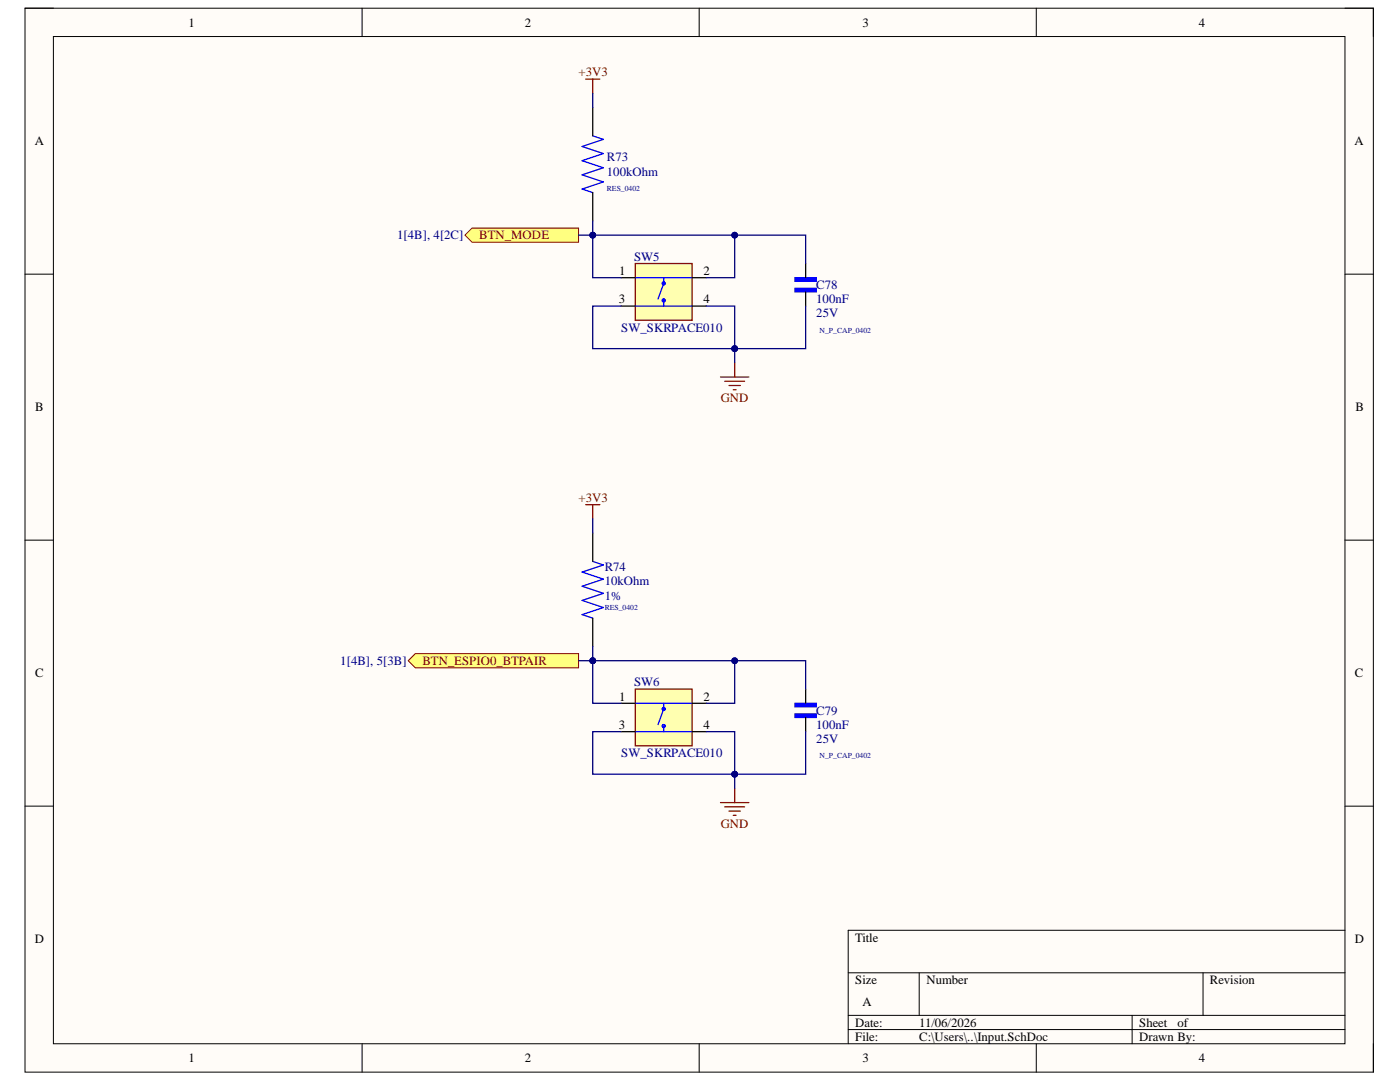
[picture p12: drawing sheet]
<svg xmlns="http://www.w3.org/2000/svg" width="279mm" height="216mm" viewBox="0 0 279 216" stroke-linecap="round" stroke-linejoin="round" font-family="sans-serif">
<path d="M5 1.6h269.1v212.3h-269.1z" fill-rule="evenodd" fill="#fffcf8"/>
<path d="M5 1.6h269.1v212.3h-269.1z" fill="none" stroke="#000" stroke-width=".2"/>
<path d="M10.7 7.3h257.7v201h-257.7z" fill-rule="evenodd" fill="#fffcf8"/>
<g fill="none" stroke="#000" stroke-width=".2">
<path d="M5 1.6h5.7M10.7 7.3h257.7v201h-257.7zM72.3 1.6v5.7M139.5 1.6v5.7M206.8 1.6v5.7M268.4 1.6h5.7v5.7M5 54.7h5.7M268.4 54.7h5.7M5 107.8h5.7M268.4 107.8h5.7M5 160.9h5.7M268.4 160.9h5.7"/>
<path d="M169.3 194.1h99.1M183.4 194.1v8.5M240.1 194.1v8.5M268.4 185.6h-99.1v22.7M72.3 208.3v5.6M139.5 208.3v5.6M169.3 202.6h99.1M169.3 205.4h99.1M206.8 208.3v5.6M225.9 202.6v5.7M274.1 208.3v5.6"/>
</g>
<path d="M126.8 52.6h11.3v11.3h-11.3z" fill-rule="evenodd" fill="#ffffb0"/>
<path d="M126.8 52.6h11.3v11.3h-11.3z" fill="none" stroke="#800000" stroke-width=".25"/>
<g fill="none" stroke="#00f" stroke-width=".25">
<path d="M126.8 55.4h11.3M132.5 55.4v1.1l-1.2 3.2M132.5 59.9v1.2M126.8 61.1h11.3"/>
<circle cx="132.5" cy="56.5" r=".28"/>
<circle cx="132.5" cy="59.9" r=".28"/>
</g>
<path d="M124 55.4h2.8M138.1 55.4h2.9M124 61.1h2.8M138.1 61.1h2.9" fill="none" stroke="#000" stroke-width=".25"/>
<path d="M92.8 46.9l1.4-1.4h21.3v2.8h-21.3z" fill-rule="evenodd" fill="#ffff80"/>
<path d="M92.8 46.9l1.4-1.4h21.3v2.8h-21.3z" fill="none" stroke="#800000" stroke-width=".2"/>
<path d="M116.9 15.8h2.8M118.3 15.8v2.8M143.8 75.2h5.6M144.6 76.1h4M145.5 76.9h2.3M146.3 77.8h.6M146.6 72.4v2.8" fill="none" stroke="#800000" stroke-width=".25"/>
<path d="M118.3 27.1l2.1 .7-4.2 1.4 4.2 1.4-4.2 1.5 4.2 1.4-4.2 1.4 4.2 1.4-4.2 1.4 2.1 .7" fill="none" stroke="#00f" stroke-width=".25"/>
<path d="M118.3 21.4v5.7M118.3 38.4v5.7" fill="none" stroke="#000" stroke-width=".25"/>
<path d="M158.7 57.5h4.2v.7h-4.2z" fill-rule="evenodd" fill="#00f"/>
<path d="M158.7 57.5h4.2v.7h-4.2z" fill="none" stroke="#00f" stroke-width=".25"/>
<path d="M158.7 55.4h4.2v.7h-4.2z" fill-rule="evenodd" fill="#00f"/>
<path d="M158.7 55.4h4.2v.7h-4.2z" fill="none" stroke="#00f" stroke-width=".25"/>
<path d="M160.8 52.6v2.8M160.8 58.2v2.9" fill="none" stroke="#000" stroke-width=".25"/>
<path d="M81.5 131.8l1.4-1.4h32.6v2.9h-32.6z" fill-rule="evenodd" fill="#ffff80"/>
<path d="M81.5 131.8l1.4-1.4h32.6v2.9h-32.6z" fill="none" stroke="#800000" stroke-width=".2"/>
<path d="M126.8 137.5h11.3v11.3h-11.3z" fill-rule="evenodd" fill="#ffffb0"/>
<path d="M116.9 100.7h2.8M118.3 100.7v2.8M126.8 137.5h11.3v11.3h-11.3zM146.6 157.3v2.8M143.8 160.1h5.6M144.6 161h4M145.5 161.8h2.3M146.3 162.7h.6" fill="none" stroke="#800000" stroke-width=".25"/>
<g fill="none" stroke="#00f" stroke-width=".25">
<path d="M126.8 140.3h11.3M126.8 146h11.3M132.5 140.3v1.2l-1.2 3.1M132.5 144.9v1.1"/>
<circle cx="132.5" cy="141.5" r=".28"/>
<circle cx="132.5" cy="144.9" r=".28"/>
</g>
<path d="M124 140.3h2.8M124 146h2.8M138.1 140.3h2.9M138.1 146h2.9" fill="none" stroke="#000" stroke-width=".25"/>
<path d="M158.7 142.5h4.2v.7h-4.2z" fill-rule="evenodd" fill="#00f"/>
<path d="M158.7 142.5h4.2v.7h-4.2z" fill="none" stroke="#00f" stroke-width=".25"/>
<path d="M158.7 140.3h4.2v.7h-4.2z" fill-rule="evenodd" fill="#00f"/>
<path d="M118.3 112l2.1 .7-4.2 1.5 4.2 1.4-4.2 1.4 4.2 1.4-4.2 1.4 4.2 1.4-4.2 1.4 2.1 .7M158.7 140.3h4.2v.7h-4.2z" fill="none" stroke="#00f" stroke-width=".25"/>
<path d="M118.3 106.4v5.6M118.3 123.3v5.7M160.8 137.5v2.8M160.8 143.2v2.8" fill="none" stroke="#000" stroke-width=".25"/>
<path d="M124 55.4h-5.7v-8.5h28.3v8.5h-5.6" fill="none" stroke="#000080" stroke-width=".25"/>
<circle cx="118.3" cy="46.9" r=".57" fill="#000080"/>
<circle cx="118.3" cy="46.9" r=".57" fill="none" stroke="#000080" stroke-width=".2"/>
<circle cx="146.6" cy="46.9" r=".57" fill="#000080"/>
<circle cx="146.6" cy="46.9" r=".57" fill="none" stroke="#000080" stroke-width=".2"/>
<path d="M124 61.1h-5.7v8.5h28.3v-8.5h-5.6" fill="none" stroke="#000080" stroke-width=".25"/>
<circle cx="146.6" cy="69.6" r=".57" fill="#000080"/>
<circle cx="146.6" cy="69.6" r=".57" fill="none" stroke="#000080" stroke-width=".2"/>
<path d="M146.6 46.9h14.2v5.7" fill="none" stroke="#000080" stroke-width=".25"/>
<circle cx="146.6" cy="46.9" r=".57" fill="#000080"/>
<circle cx="146.6" cy="46.9" r=".57" fill="none" stroke="#000080" stroke-width=".2"/>
<path d="M160.8 61.1v8.5h-14.2" fill="none" stroke="#000080" stroke-width=".25"/>
<circle cx="146.6" cy="69.6" r=".57" fill="#000080"/>
<circle cx="146.6" cy="69.6" r=".57" fill="none" stroke="#000080" stroke-width=".2"/>
<path d="M118.3 44.1v2.8" fill="none" stroke="#000080" stroke-width=".25"/>
<circle cx="118.3" cy="46.9" r=".57" fill="#000080"/>
<circle cx="118.3" cy="46.9" r=".57" fill="none" stroke="#000080" stroke-width=".2"/>
<path d="M115.5 46.9h2.8" fill="none" stroke="#000080" stroke-width=".25"/>
<circle cx="118.3" cy="46.9" r=".57" fill="#000080"/>
<circle cx="118.3" cy="46.9" r=".57" fill="none" stroke="#000080" stroke-width=".2"/>
<path d="M118.3 18.6v2.8M146.6 69.6v2.8" fill="none" stroke="#000080" stroke-width=".25"/>
<circle cx="146.6" cy="69.6" r=".57" fill="#000080"/>
<circle cx="146.6" cy="69.6" r=".57" fill="none" stroke="#000080" stroke-width=".2"/>
<path d="M124 140.3h-5.7v-8.5h28.3v8.5h-5.6" fill="none" stroke="#000080" stroke-width=".25"/>
<circle cx="118.3" cy="131.8" r=".57" fill="#000080"/>
<circle cx="118.3" cy="131.8" r=".57" fill="none" stroke="#000080" stroke-width=".2"/>
<circle cx="146.6" cy="131.8" r=".57" fill="#000080"/>
<circle cx="146.6" cy="131.8" r=".57" fill="none" stroke="#000080" stroke-width=".2"/>
<path d="M124 146h-5.7v8.5h28.3v-8.5h-5.6" fill="none" stroke="#000080" stroke-width=".25"/>
<circle cx="146.6" cy="154.5" r=".57" fill="#000080"/>
<circle cx="146.6" cy="154.5" r=".57" fill="none" stroke="#000080" stroke-width=".2"/>
<path d="M146.6 131.8h14.2v5.7" fill="none" stroke="#000080" stroke-width=".25"/>
<circle cx="146.6" cy="131.8" r=".57" fill="#000080"/>
<circle cx="146.6" cy="131.8" r=".57" fill="none" stroke="#000080" stroke-width=".2"/>
<path d="M160.8 146v8.5h-14.2" fill="none" stroke="#000080" stroke-width=".25"/>
<circle cx="146.6" cy="154.5" r=".57" fill="#000080"/>
<circle cx="146.6" cy="154.5" r=".57" fill="none" stroke="#000080" stroke-width=".2"/>
<path d="M118.3 129v2.8" fill="none" stroke="#000080" stroke-width=".25"/>
<circle cx="118.3" cy="131.8" r=".57" fill="#000080"/>
<circle cx="118.3" cy="131.8" r=".57" fill="none" stroke="#000080" stroke-width=".2"/>
<path d="M115.5 131.8h2.8" fill="none" stroke="#000080" stroke-width=".25"/>
<circle cx="118.3" cy="131.8" r=".57" fill="#000080"/>
<circle cx="118.3" cy="131.8" r=".57" fill="none" stroke="#000080" stroke-width=".2"/>
<path d="M118.3 103.5v2.9M146.6 154.5v2.8" fill="none" stroke="#000080" stroke-width=".25"/>
<circle cx="146.6" cy="154.5" r=".57" fill="#000080"/>
<circle cx="146.6" cy="154.5" r=".57" fill="none" stroke="#000080" stroke-width=".2"/>
<g font-size="2.5">
<text x="37.6" y="5.3">1</text>
<text x="104.7" y="5.3">2</text>
<text x="172.1" y="5.3">3</text>
<text x="239.3" y="5.3">4</text>
<text x="6.9" y="29">A</text>
<text x="270.3" y="29">A</text>
<text x="123.6" y="54.9">1</text>
<text x="140.4" y="54.9">2</text>
<text x="123.5" y="60.5">3</text>
<text x="140.4" y="60.5">4</text>
<text x="7" y="82.1">B</text>
<text x="270.5" y="82.1">B</text>
<text x="7" y="135.2">C</text>
<text x="270.4" y="135.2">C</text>
<text x="123.6" y="139.8">1</text>
<text x="140.4" y="139.8">2</text>
<text x="123.5" y="145.5">3</text>
<text x="140.4" y="145.5">4</text>
<text x="6.9" y="188.2">D</text>
<text x="170.7" y="187.9">Title</text>
<text x="270.4" y="188.2">D</text>
<text x="170.7" y="196.4">Size</text>
<text x="184.9" y="196.4">Number</text>
<text x="241.5" y="196.4">Revision</text>
<text x="172.1" y="200.7">A</text>
<text x="170.7" y="204.9">Date:</text>
<text x="170.7" y="207.7">File:</text>
<text x="183.5" y="204.9">11/06/2026</text>
<text x="183.5" y="207.7">C:\Users\..\Input.SchDoc</text>
<text x="227.4" y="204.9">Sheet</text>
<text x="227.4" y="207.7">Drawn By:</text>
<text x="235" y="204.9">of</text>
<text x="37.6" y="212">1</text>
<text x="104.7" y="212">2</text>
<text x="172.1" y="212">3</text>
<text x="239.3" y="212">4</text>
</g>
<g font-size="2.5" fill="#800000">
<text x="115.5" y="15.2">+3V3</text>
<text x="95.7" y="47.8">BTN_MODE</text>
<text x="143.9" y="80.3">GND</text>
<text x="115.5" y="100.2">+3V3</text>
<text x="84.3" y="132.7">BTN_ESPIO0_BTPAIR</text>
<text x="143.9" y="165.2">GND</text>
</g>
<g font-size="2.5" fill="#000080">
<text x="121.1" y="35.1">100kOhm</text>
<text x="121.1" y="32.2">R73</text>
<text x="79.3" y="47.8">1[4B], 4[2C]</text>
<text x="126.5" y="52">SW5</text>
<text x="162.9" y="57.6">C78</text>
<text x="162.9" y="63.3">25V</text>
<text x="162.9" y="60.5">100nF</text>
<text x="124" y="66.2">SW_SKRPACE010</text>
<text x="120.7" y="119.7">1%</text>
<text x="120.7" y="116.8">10kOhm</text>
<text x="120.7" y="114">R74</text>
<text x="67.9" y="132.7">1[4B], 5[3B]</text>
<text x="126.5" y="136.9">SW6</text>
<text x="162.9" y="142.6">C79</text>
<text x="162.9" y="148.3">25V</text>
<text x="162.9" y="145.5">100nF</text>
<text x="124" y="151.1">SW_SKRPACE010</text>
</g>
<g font-size="1.5" fill="#000080">
<text x="121.1" y="38.1">RES_0402</text>
<text x="163.6" y="66.4">N_P_CAP_0402</text>
<text x="120.7" y="121.6">RES_0402</text>
<text x="163.6" y="151.3">N_P_CAP_0402</text>
</g>
</svg>
